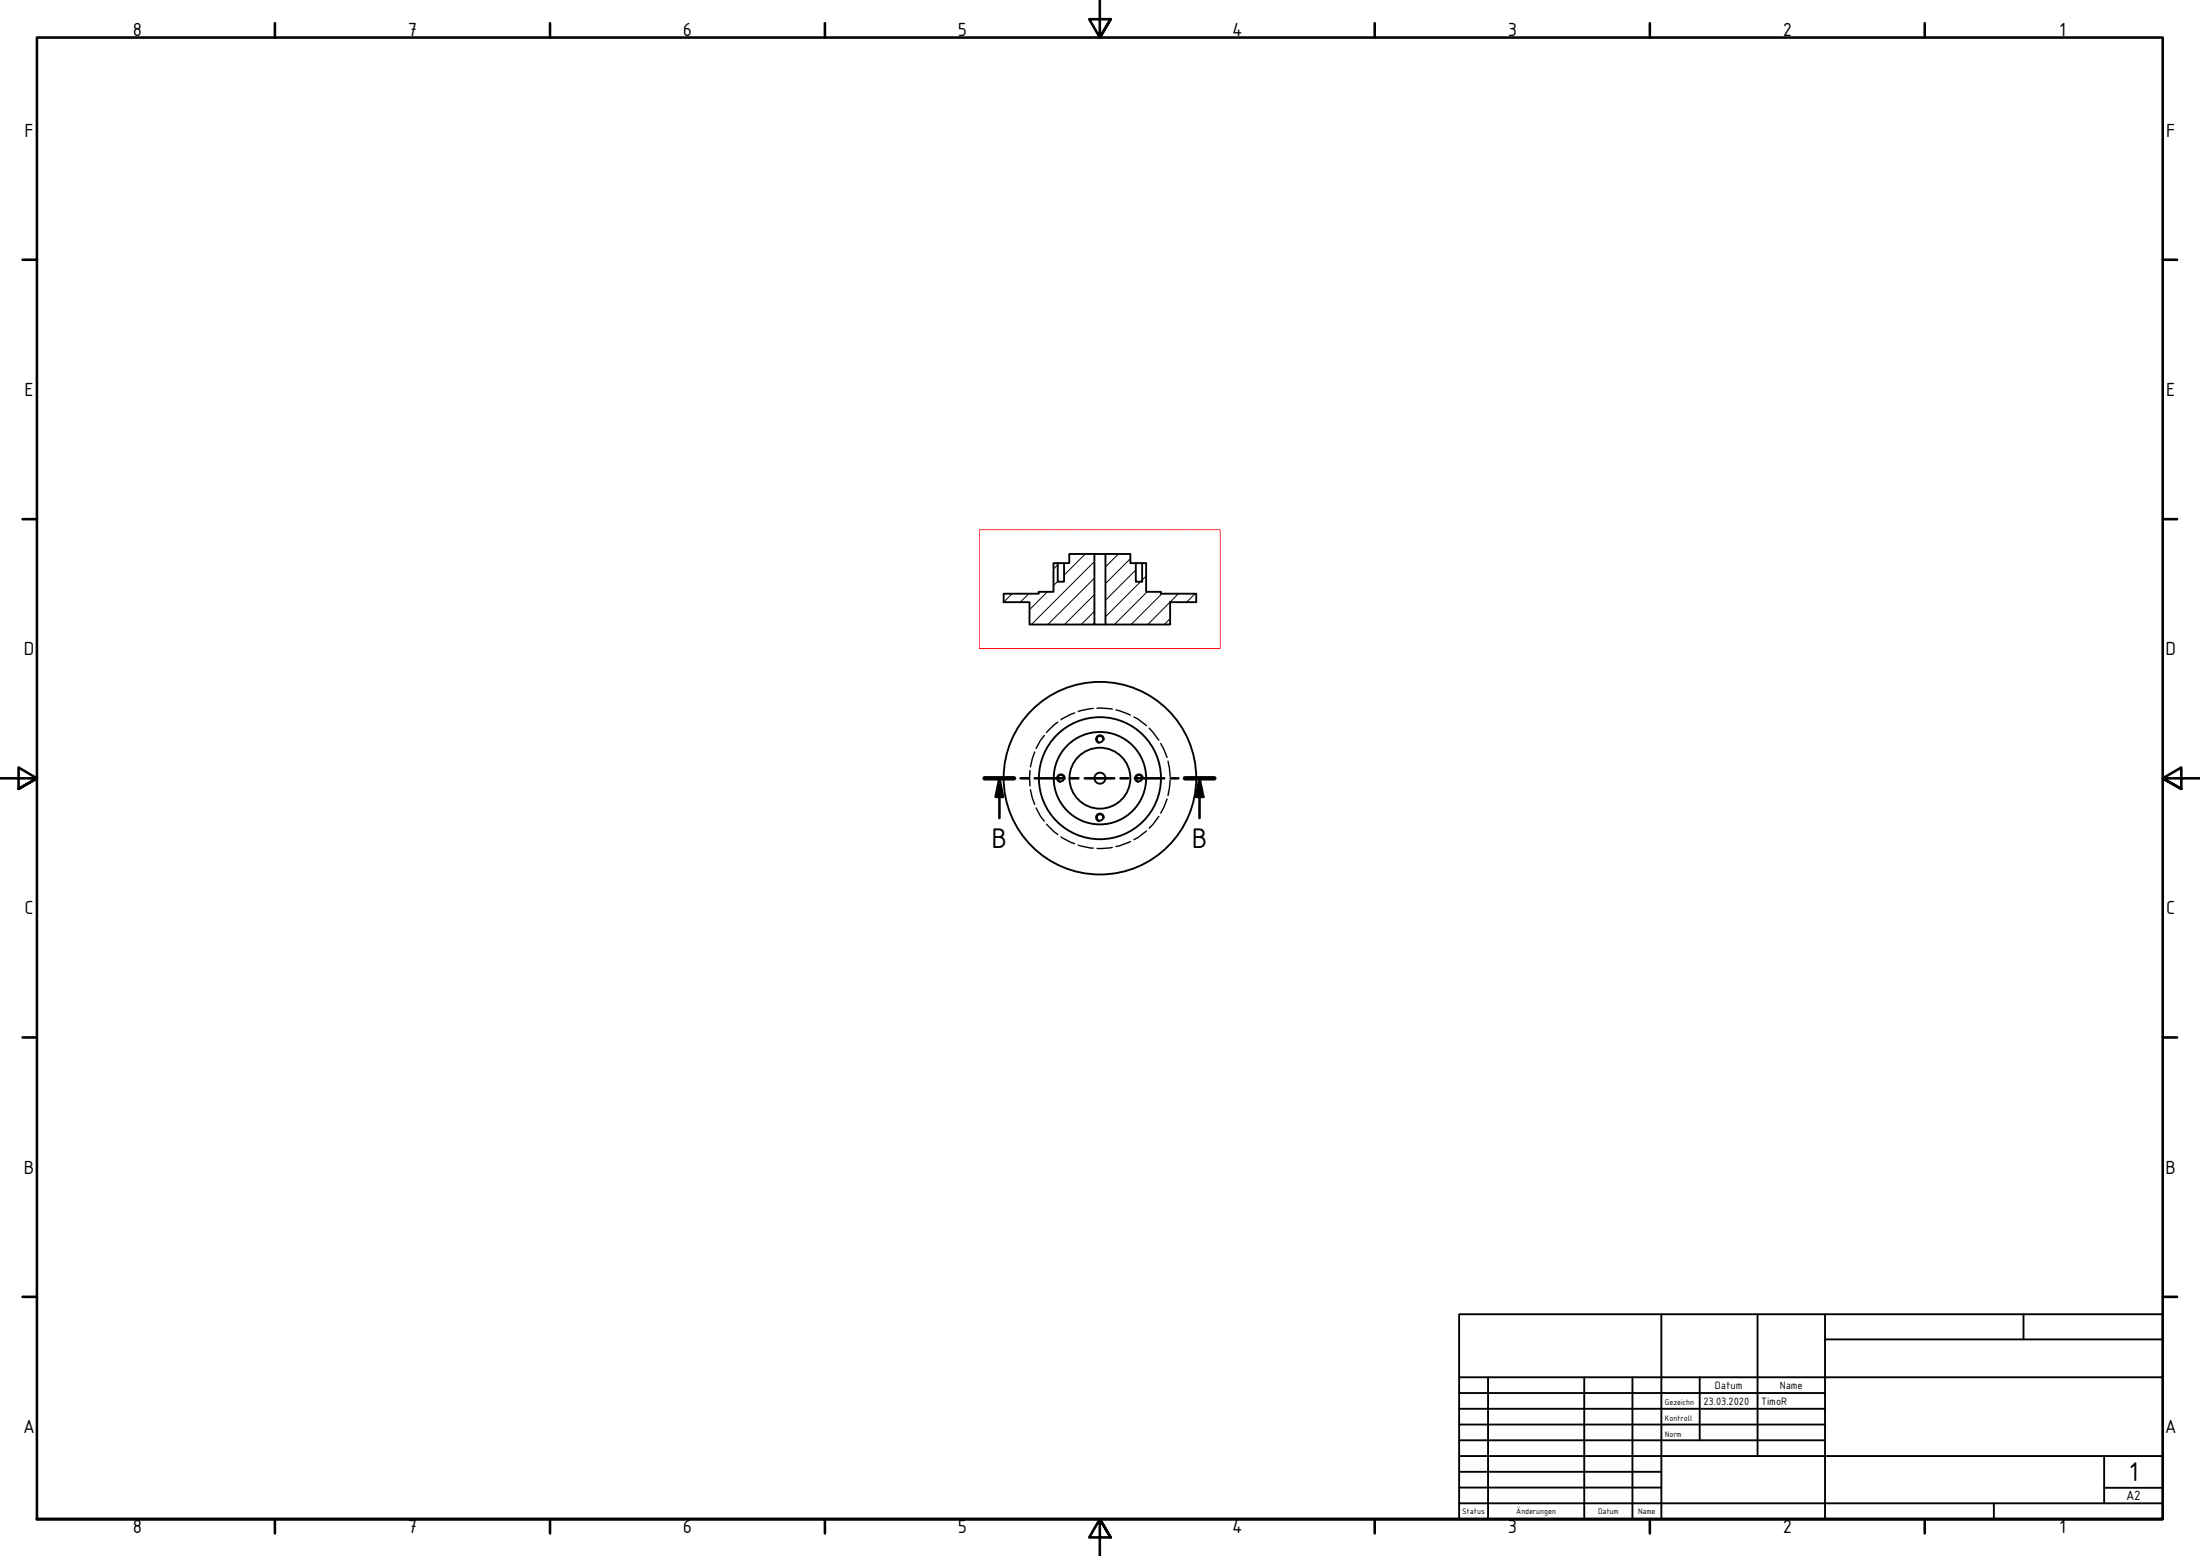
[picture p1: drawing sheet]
<svg xmlns="http://www.w3.org/2000/svg" width="594mm" height="420mm" viewBox="0 0 594 420" stroke-linecap="round" stroke-linejoin="round" font-family="sans-serif">
<!-- layer: Schraffur (ISO) -->
<g fill="none" stroke="#000" stroke-width=".27">
<path d="M282.8 159.8l-4.8 4.8M285.6 157l-1.1 1.1M285.6 152.5l-1.1 1.1M293.1 149.6l-5.8 5.7M295.5 156.1l-12.5 12.5M295.5 151.6l-17 17M302 149.6l-3.5 3.5M305.2 150.9l-6.7 6.7M306.7 153.9l-8.2 8.2M308 157.1l-9.5 9.4M308.5 152.1l-.1 .1M309.5 155.6l-1.1 1"/>
<path d="M309.8 159.8l-8.9 8.8M273.3 160.3l-2.3 2.3M277.8 160.3l-2.3 2.3M295.5 165.1l-3.5 3.5M295.5 160.6l-8 8M313.8 160.3l-8.4 8.3M316 167l-1.6 1.6M318.2 160.3l-8.3 8.3M322.7 160.3l-2.3 2.3"/>
</g>
<!-- layer: Verdeckt (ISO) -->
<g fill="none" stroke="#000" stroke-width=".38">
<path d="M282 198.6l-1 1.3-1.2 2.2M285.6 195l-3 2.8M290.2 192.5l-1.1 .4-2.6 1.5M295.2 191.3l-4.1 .8M296.2 191.2l4.2 .3M301.4 191.7l3.8 1.4M306.2 193.6l1.1 .6 2.3 1.7M310.3 196.6l2.6 3.3M278.1 208.1v4.1M278.3 213.3l1.1 3.9M279.4 203.1l-1.1 4M279.8 218.2l1.2 2.3 1 1.2"/>
<path d="M313.4 200.8l1.8 3.7M315.2 215.8l-1.8 3.8M315.4 205.5l.6 4.2M316 210.7l-.6 4.1M282.6 222.5l3 2.8M286.5 226l2.6 1.4 1.1 .4M291.1 228.2l4.1 .8M300.4 228.8l-4.2 .3M305.2 227.2l-3.8 1.4M309.6 224.4l-2.3 1.8-1.1 .5M312.9 220.5l-1.6 2.1-1 1"/>
</g>
<!-- layer: Sichtbar (ISO) -->
<g fill="none" stroke="#000" stroke-width=".51">
<path d="M285.6 152.1h1.7M295.5 149.6h3M298.5 149.6h6.7v2.5h1.5v5h1.7v-5h1.1v7.7h4v.5h9.5v2.3h-7v6h-17.5zM306.7 152.1h1.7M271 160.3h9.5v-.5h4v-7.7h1.1v5h1.7v-5h1.4v-2.5h6.8v19h-17.5v-6h-7zM295.5 168.6h3"/>
<circle cx="297" cy="199.6" r=".86"/>
<circle cx="286.5" cy="210.1" r=".86"/>
<circle cx="297" cy="210.1" r="1.49"/>
<circle cx="297" cy="210.1" r="8.2"/>
<circle cx="297" cy="210.1" r="12.5"/>
<circle cx="297" cy="210.1" r="16.5"/>
<circle cx="297" cy="210.1" r="26"/>
<circle cx="307.6" cy="210.1" r=".86"/>
<circle cx="297" cy="220.7" r=".86"/>
</g>
<!-- layer: Sichtbar schmal (ISO) -->
<path d="M298.1 199.8a1.11 1.11 0 0 0-.9-1.3 1.11 1.11 0 0 0-1.3 .9 1.11 1.11 0 0 0 .9 1.3M287.6 210.3a1.11 1.11 0 0 0-.9-1.3 1.11 1.11 0 0 0-1.3 .9 1.11 1.11 0 0 0 .9 1.3M308.7 210.3a1.11 1.11 0 0 0-.9-1.3 1.11 1.11 0 0 0-1.3 .9 1.11 1.11 0 0 0 .9 1.3M298.1 220.9a1.11 1.11 0 0 0-.9-1.3 1.11 1.11 0 0 0-1.3 .9 1.11 1.11 0 0 0 .9 1.3" fill="none" stroke="#000" stroke-width=".38"/>
<!-- layer: 0 -->
<path d="M264.5 175.1v-32.1h65v32.1h-65h65" fill="none" stroke="#f00" stroke-width=".27"/>
<!-- layer: Schnittlinie (ISO) -->
<g fill="none" stroke="#000" stroke-width=".7">
<path d="M265.9 210.2h7.9M269.9 210.2l.9 5h-1.9zM269.9 210.2v10.7M275.6 210.2h2.1M279.4 210.2h7.9M289.1 210.2h2.1M292.9 210.2h8M302.6 210.2h2.1M306.5 210.2h7.9M316.1 210.2h2.1M320 210.2h7.9M323.9 210.2l1 5h-1.9z"/>
<path d="M323.9 210.2v10.7"/>
</g>
<path d="M265.9 210.2h7.9M320 210.2h7.9" fill="none" stroke="#000" stroke-width="1.2"/>
<g fill="#000">
<path d="M269.9 210.2l.9 5h-1.9z" fill-rule="evenodd"/>
<path d="M323.9 210.2l1 5h-1.9z" fill-rule="evenodd"/>
</g>
<!-- layer: Rahmen (ISO) -->
<g fill="none" stroke="#000" stroke-width=".7">
<path d="M74.2 6.3v3.8M148.5 6.3v3.8M222.8 6.3v3.8M297 .2v9.9l-2.9-4.9h5.8l-2.9 4.9 2.9-4.9M371.2 6.3v3.8M445.5 6.3v3.8M519.7 6.3v3.8M6.1 70.1h3.9M584 70.1h3.9M6.1 140.2h3.9M584 140.2h3.9M0 210.2h10l-5-3v5.8l5-2.8-5 2.8"/>
<path d="M594 210.2h-10l5-3v5.8l-5-2.8 5 2.8M6.1 280.1h3.9M584 280.1h3.9M6.1 350.2h3.9M584 350.2h3.9M10 410.2v-400.1h574v400.1h-574h574M74.2 410.2v3.9M148.5 410.2v3.9M222.8 410.2v3.9M299.9 415.1l-2.9-4.9 2.9 4.9h-5.8l2.9-4.9v10M371.2 410.2v3.9M445.5 410.2v3.9"/>
<path d="M519.7 410.2v3.9"/>
</g>
<!-- layer: Titel (ISO) -->
<g fill="none" stroke="#000" stroke-width=".51">
<path d="M394 354.9h190v55.3h-190zM448.6 354.9v55.3M474.6 354.9v38.3M492.8 354.9v55.3M546.4 354.9v6.8M394 376.2h98.8M394 371.9h190M401.8 371.9v38.3M427.8 371.9v38.3M440.8 371.9v38.3M459 371.9v17M492.8 361.7h91.2"/>
<path d="M394 380.4h98.8M394 384.7h98.8M394 388.9h98.8M394 393.2h190M394 397.4h54.6M568.2 393.2v12.7M394 405.9h190M394 401.7h54.6M538.4 405.9v4.3M568.2 401.7h15.8"/>
</g>
<g font-size="8.3">
<text x="267.8" y="228.9">B</text>
<text x="321.8" y="228.9">B</text>
</g>
<text font-size="7.9" x="574.9" y="400">1</text>
<g font-size="5.5">
<text x="35.9" y="9.8">8</text>
<text x="110.2" y="9.8">7</text>
<text x="184.4" y="9.8">6</text>
<text x="258.6" y="9.8">5</text>
<text x="332.7" y="9.8">4</text>
<text x="407.2" y="9.8">3</text>
<text x="481.4" y="9.8">2</text>
<text x="556" y="9.8">1</text>
<text x="6.6" y="36.9">F</text>
<text x="584.9" y="36.9">F</text>
<text x="6.6" y="106.9">E</text>
<text x="584.9" y="106.9">E</text>
<text x="6.5" y="176.9">D</text>
<text x="584.8" y="176.9">D</text>
<text x="6.6" y="246.9">C</text>
<text x="584.9" y="246.9">C</text>
<text x="6.5" y="316.9">B</text>
<text x="584.8" y="316.9">B</text>
<text x="6.3" y="386.9">A</text>
<text x="584.6" y="386.9">A</text>
<text x="35.9" y="414.1">8</text>
<text x="110.2" y="414.1">7</text>
<text x="184.4" y="414.1">6</text>
<text x="258.6" y="414.1">5</text>
<text x="332.7" y="414.1">4</text>
<text x="407.2" y="414.1">3</text>
<text x="481.4" y="414.1">2</text>
<text x="556" y="414.1">1</text>
</g>
<text font-size="3.9" x="574.1" y="405.1">A2</text>
<g font-size="3.1">
<text x="463.1" y="375.1">Datum</text>
<text x="480.6" y="375.1">Name</text>
<text x="460" y="379.4">23.03.2020</text>
<text x="475.6" y="379.4">TimoR</text>
</g>
<g font-size="2.3">
<text x="449.6" y="379.4">Gezeichn</text>
<text x="449.6" y="383.6">Kontroll</text>
<text x="449.6" y="387.9">Norm</text>
<text x="394.8" y="408.8">Status</text>
<text x="409.4" y="408.8">Änderungen</text>
<text x="431.5" y="408.8">Datum</text>
<text x="442.4" y="408.8">Name</text>
</g>
</svg>
